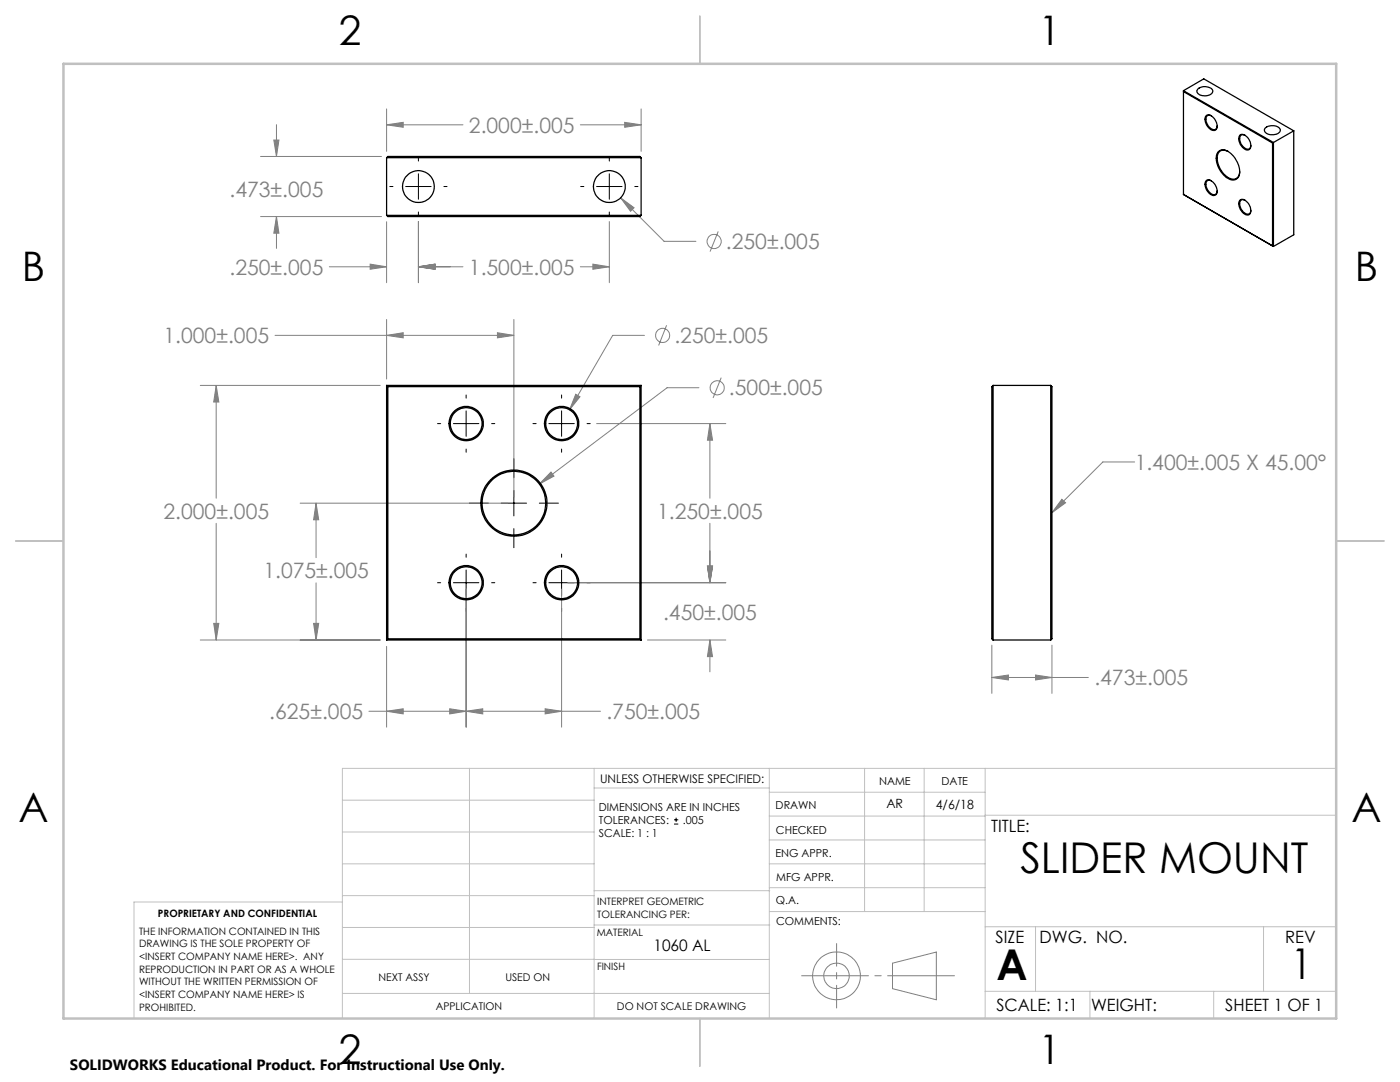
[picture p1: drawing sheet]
<svg xmlns="http://www.w3.org/2000/svg" width="279mm" height="216mm" viewBox="0 0 279 216" stroke-linecap="round" stroke-linejoin="round" font-family="sans-serif">
<g fill="none" stroke="#808080" stroke-width=".2">
<path d="M52 31.2h24.1M54.6 27.9h1.1l-.5 3.3zM55.2 24.9v6.3M77.2 24.9l3.3-.5v1zM77.2 21.7v8.5M77.2 24.9h15.2M115.8 24.9h12.2M123.9 39.5l2.6 2-.7 .7zM123.9 39.5l8.6 8.7h6.4M124.7 24.4l3.3 .5-3.3 .5zM128 21.7v8.5M52 43.2h24.1"/>
<path d="M55.2 43.2l.5 3.3h-1.1zM55.2 43.2v6.4M65.7 53.2h11.5M73.9 52.7l3.3 .5-3.3 .5zM77.2 44.2v12.2M83.5 53.2l3.3-.5v1zM83.5 44.2v12.2M83.5 53.2h8.9M115.8 53.2h5.8M118.3 52.7l3.3 .5-3.3 .5zM121.6 44.2v12.2M143.3 46.2l-1.6 4"/>
<path d="M40 76.9h35.9M43.1 76.9l.6 3.3h-1zM43.1 76.9v22.5M54.9 66.9h47.7M77.2 66.9l3.3-.5v1zM77.2 63.7v11.9M99.3 66.4l3.3 .5-3.3 .5zM102.6 63.7v35.4M114.9 78.7l.8 .5-2 2.6zM128.6 66.9h-6.3l-8.6 14.9M133 64.9l-1.6 4M139.5 77.4h-6.4l-25.5 19.2"/>
<path d="M143.9 75.4l-1.6 4M110 94.2l.6 .8-3 1.6zM119.1 84.5h25.8M141.7 84.5l.5 3.3h-1zM141.7 84.5v14.9M211.9 99.6l.8 .7-2.8 2zM226.4 92.2h-6.3l-10.2 10.1M43.1 104.4v23.3M59.9 100.4h41.4M63.1 100.4l.5 3.3h-1zM63.1 100.4v10.9M63.1 116.3v11.4"/>
<path d="M93 117.5v27.6M112.1 117.5v27.6M113.3 116.3h31.6M141.2 113h1l-.5 3.3zM141.7 104.4v11.9M40 127.7h35.9M42.7 124.4h1l-.6 3.3zM62.6 124.4h1l-.5 3.3zM77.2 129v16.1M129.2 127.7h15.7M141.7 127.7l.5 3.3h-1zM141.7 127.7v6.4"/>
<path d="M197.9 135.2l3.4-.5v1zM197.9 128.7v9.7M197.9 135.2h19.3M206.7 134.7l3.2 .5-3.2 .5zM209.9 128.7v9.7M73.6 141.9h46.2M77.2 141.9l3.3-.5v1.1zM89.7 141.4l3.3 .5-3.3 .6zM93 141.9l3.3-.5v1.1zM108.8 141.4l3.3 .5-3.3 .6zM178.1 192.2l8.8-2.2v9.5l-8.8-2.2z"/>
<circle cx="142.5" cy="48.2" r="1.42"/>
<circle cx="132.3" cy="66.9" r="1.41"/>
<circle cx="143.1" cy="77.4" r="1.4"/>
<circle cx="166.9" cy="194.7" r="2.54"/>
<circle cx="166.9" cy="194.7" r="4.8"/>
</g>
<g fill="none" stroke="#000" stroke-width=".2">
<path d="M77.8 37.2h.6M81 37.2h5M83.5 31.5v.6M83.5 34.7v5.1M88.6 37.2h.6M115.9 37.2h.6M119.1 37.2h5M121.6 31.5v.6M121.6 34.7v5.1M126.7 37.2h.6M83.5 42.3v.6M121.6 42.3v.6"/>
<path d="M93 78.8v.6M112.1 78.8v.6M87.3 84.5h.6M90.5 84.5h5.1M93 82v5.1M93 89.6v.6M98.1 84.5h.6M102.6 91.5v3.8M102.6 97.9v5M106.4 84.5h.6M109.5 84.5h5.1M112.1 82v5.1"/>
<path d="M112.1 89.6v.6M117.2 84.5h.6M87.3 116.3h.6M90.5 116.3h5.1M93 110.6v.6M93 113.7v5.1M93.7 100.4h3.8M98.1 116.3h.6M100 100.4h5.1M102.6 105.5v3.8M106.4 116.3h.6M107.6 100.4h3.8"/>
<path d="M109.5 116.3h5.1M112.1 110.6v.6M112.1 113.7v5.1M117.2 116.3h.6M93 121.4v.6M112.1 121.4v.6M134.5 164.4h.9M134.5 163.6h.9M134.9 163.2v.8"/>
</g>
<path d="M160 194.7h30.5" fill="none" stroke="#808080" stroke-width=".2" stroke-dasharray="15.2 1.3 1.3 1.3" stroke-dashoffset="1.9"/>
<path d="M167 188.3v12.8" fill="none" stroke="#808080" stroke-width=".2" stroke-dasharray="15.2 1.3 1.3 1.3" stroke-dashoffset="10.7"/>
<g fill="none" stroke="#c0c0c0" stroke-width=".2">
<path d="M68.3 159.7h50.3M93.7 153.3v44.9M118.6 153.3v49.9M118.6 157.2h34.9M153.5 153.3v49.9M153.5 158.1h43.1M172.5 153.3v28.6M184.4 153.3v28.6M196.6 153.3v49.9M266.7 153.3h-198.4v49.9M68.3 178.7h50.3M68.3 172.4h50.3"/>
<path d="M68.3 166h50.3M68.3 180h-41.6v23.2M118.6 177.7h35M153.5 167.6h43.1M153.5 162.8h43.1M153.5 172.4h43.1M153.5 177.1h43.1M196.6 162.7h70.1M68.3 198.2h85.2M68.3 191.4l85.2 .1M68.3 185.1h50.3M118.6 184.6h35"/>
<path d="M153.6 181.9h43M196.6 197.8h70.1M196.6 184.9h70.1M206.7 184.9v12.9M217.5 197.8v5.4M242.2 197.8v5.4M252.2 184.9v12.9"/>
</g>
<path d="M139.7 3.2v9.5M3.1 107.9h9.6M266.7 107.9h9.5M139.7 203.2v9.6" fill="none" stroke="#c0c0c0" stroke-width=".25"/>
<path d="M12.7 12.7h254v190.5h-254z" fill="none" stroke="#c0c0c0" stroke-width=".5"/>
<path d="M43.1 76.9l.6 3.3h-1zM42.7 124.4h1l-.6 3.3zM77.2 66.9l3.3-.5v1zM99.3 66.4l3.3 .5-3.3 .5zM77.2 141.9l3.3-.5v1.1zM89.7 141.4l3.3 .5-3.3 .6zM93 141.9l3.3-.5v1.1zM108.8 141.4l3.3 .5-3.3 .6zM141.7 127.7l.5 3.3h-1zM141.2 113h1l-.5 3.3zM141.2 113h1l-.5 3.3zM141.7 84.5l.5 3.3h-1zM62.6 124.4h1l-.5 3.3zM63.1 100.4l.5 3.3h-1zM110 94.2l-2.4 2.4 3-1.6zM114.9 78.7l-1.2 3.1 2-2.6zM197.9 135.2l3.4-.5v1zM206.7 134.7l3.2 .5-3.2 .5zM211.9 99.6l.8 .7-2.8 2zM77.2 24.9l3.3-.5v1zM124.7 24.4l3.3 .5-3.3 .5zM54.6 27.9h1.1l-.5 3.3zM55.2 43.2l.5 3.3h-1.1zM73.9 52.7l3.3 .5-3.3 .5zM83.5 53.2l3.3-.5v1zM83.5 53.2l3.3-.5v1zM118.3 52.7l3.3 .5-3.3 .5zM123.9 39.5l1.9 2.7 .7-.7z" fill="#808080"/>
<g fill="none" stroke="#000" stroke-width=".25">
<path d="M236.2 18.3l17.8 10.2M236.2 18.1v20.7M236.2 18.1l17.9 10.3M236.2 18.1l4-2.4 18 10.4M239.1 17.7a2.14 2.14 0 0 1 2.9 .3 1.01 1.01 0 0 1-1.1 1.1h-.8a.9 .9 0 0 1-1-.3 .9 .9 0 0 1 0-1.1zM77.2 31.5v11.5M77.2 31.5h50.8M77.2 31.5l.2-.3h50.3l.3 .3M128 31.5v11.5M236.2 38.8h.1M236.2 38.8l17.9 10.4M240.8 36a1.6 1.6 0 0 1 1.9 1.2l.1 .4a.92 .92 0 0 1-.7 1.4 2.2 2.2 0 0 1-1.3-3z"/>
<path d="M240.8 23a1.74 1.74 0 0 1 2 1.7 .9 .9 0 0 1-.3 1.3 .9 .9 0 0 1-1.2-.5 1.97 1.97 0 0 1-.5-2.5zM241.8 23.1h-.1a.74 .74 0 0 0-.9 .1 .74 .74 0 0 0-.1 .9 1.9 1.9 0 0 0 1.8 1.8l.3-.3 .1-.5M241.8 36.1a.74 .74 0 0 0-1 .1 .74 .74 0 0 0-.1 .9 1.9 1.9 0 0 0 1.8 1.7l.3-.2 .1-.5M243.1 30.3a1.82 1.82 0 0 1 2.6 .4 4.5 4.5 0 0 1 1.5 4.6 1.51 1.51 0 0 1-2.3 .2 4.8 4.8 0 0 1-2-4.8zM245.1 30.2a1.4 1.4 0 0 0-1.7 0 1.4 1.4 0 0 0-.5 1.6 4.3 4.3 0 0 0 3.3 4 1.36 1.36 0 0 0 1.2-1.6M247.4 40a1.04 1.04 0 0 1 1.6 .4 1.73 1.73 0 0 1 .2 2.5 2.09 2.09 0 0 1-2-2.3zM247.4 27a1.41 1.41 0 0 1 1.9 1l.3 .5a.88 .88 0 0 1-.8 1.4 2.2 2.2 0 0 1-1.4-2.9zM248.5 27a.74 .74 0 0 0-1 .1 .74 .74 0 0 0-.1 .9 1.9 1.9 0 0 0 1.8 1.7l.3-.2 .1-.5M248.5 40a.74 .74 0 0 0-1 .1 .74 .74 0 0 0-.1 .9 1.76 1.76 0 0 0 1.9 1.7l.3-.7M252.6 25.5a2.04 2.04 0 0 1 2.9 .4 1.37 1.37 0 0 1-1.7 1l-.4-.1a.92 .92 0 0 1-1-1.2zM254 28.5v20.6l.1 .1M254.1 28.4l-.1 .1"/>
<path d="M254.1 28.4v20.8M258.2 26.1l-4.1 2.3M258.2 26.1v20.7l-4.1 2.4M77.2 43h50.8M77.2 43l.2 .2h50.3l.3-.2M77.2 76.9l.2 .3M77.2 76.9h50.8M77.2 76.9v50.8M77.4 77.2h50.3M77.4 77.2v50.3M127.7 77.2v50.3M128 76.9l-.3 .3"/>
<path d="M128 76.9v50.8M198.2 76.9h11.5M198.2 76.9v50.8M198.2 76.9l-.3 .3v50.3l.3 .2M209.7 76.9l.2 .3v50.3l-.2 .2M209.7 76.9v50.8M77.2 127.7h50.8M77.4 127.5l-.2 .2M77.4 127.5h50.3M127.7 127.5l.3 .2M198.2 127.7h11.5"/>
<circle cx="83.5" cy="37.2" r="3.2"/>
<circle cx="121.6" cy="37.2" r="3.2"/>
<circle cx="93" cy="84.5" r="3.2"/>
<circle cx="93" cy="84.5" r="3.4"/>
<circle cx="112.1" cy="84.5" r="3.2"/>
<circle cx="112.1" cy="84.5" r="3.4"/>
<circle cx="93" cy="116.3" r="3.2"/>
<circle cx="93" cy="116.3" r="3.4"/>
<circle cx="102.5" cy="100.4" r="6.3"/>
<circle cx="102.6" cy="100.4" r="6.6"/>
<circle cx="112.1" cy="116.3" r="3.2"/>
<circle cx="112.1" cy="116.3" r="3.4"/>
</g>
<g font-size="8.5">
<text x="203.6" y="174.2">SLIDER MOUNT</text>
<text x="198.9" y="195.5">A</text>
<text x="257.6" y="195.4">1</text>
</g>
<g font-size="8.1">
<text x="67.6" y="8.9">2</text>
<text x="207.3" y="8.9">1</text>
<text x="4.4" y="56.1">B</text>
<text x="270.4" y="56.1">B</text>
<text x="3.7" y="164.1">A</text>
<text x="269.7" y="164.1">A</text>
<text x="67.6" y="212.4">2</text>
<text x="207.3" y="212.4">1</text>
</g>
<g font-size="4.2" fill="#808080">
<text x="93.6" y="26.5">2.000±.005</text>
<text x="45.8" y="39.3">.473±.005</text>
<text x="144.9" y="49.7">.250±.005</text>
<text x="45.8" y="54.8">.250±.005</text>
<text x="93.6" y="54.8">1.500±.005</text>
<text x="32.6" y="68.5">1.000±.005</text>
<text x="134.6" y="68.5">.250±.005</text>
<text x="145.5" y="78.9">.500±.005</text>
<text x="226.5" y="93.8">1.400±.005 X 45.00°</text>
<text x="32.6" y="103.5">2.000±.005</text>
<text x="131.2" y="103.5">1.250±.005</text>
<text x="52.6" y="115.4">1.075±.005</text>
<text x="132.3" y="123.7">.450±.005</text>
<text x="218.4" y="136.8">.473±.005</text>
<text x="53.7" y="143.5">.625±.005</text>
<text x="121" y="143.5">.750±.005</text>
</g>
<g font-size="3.4">
<text x="197.8" y="166">TITLE:</text>
<text x="198.7" y="188.1">SIZE</text>
<text x="207.5" y="188.1">DWG. NO.</text>
<text x="256.5" y="188.2">REV</text>
<text x="198.8" y="201.7">SCALE: 1:1</text>
<text x="217.7" y="201.8">WEIGHT:</text>
<text x="244.5" y="201.7">SHEET 1 OF 1</text>
</g>
<text font-size="3.2" x="130.4" y="189.8">1060 AL</text>
<text font-size="3" x="14" y="213.5">SOLIDWORKS Educational Product. For Instructional Use Only.</text>
<g font-size="2.5">
<text x="176.9" y="161.3">AR</text>
<text x="186.8" y="161.4">4/6/18</text>
</g>
<text font-size="2.4" x="119.8" y="156.2">UNLESS OTHERWISE SPECIFIED:</text>
<g font-size="2.2">
<text x="119.5" y="161.8">DIMENSIONS ARE IN INCHES</text>
<text x="154.8" y="161.4">DRAWN</text>
<text x="175.4" y="156.6">NAME</text>
<text x="187.9" y="156.7">DATE</text>
<text x="119.5" y="167.1">SCALE: 1 : 1</text>
<text x="119.5" y="164.4">TOLERANCES:</text>
<text x="136.3" y="164.4">.005</text>
<text x="154.9" y="166.3">CHECKED</text>
<text x="154.8" y="171">ENG APPR.</text>
<text x="154.9" y="175.7">MFG APPR.</text>
<text x="154.9" y="180.4">Q.A.</text>
<text x="154.9" y="184.6">COMMENTS:</text>
</g>
<g font-size="2.1">
<text x="75.5" y="195.7">NEXT ASSY</text>
<text x="100.9" y="195.7">USED ON</text>
<text x="86.9" y="201.5">APPLICATION</text>
<text x="123.1" y="201.6">DO NOT SCALE DRAWING</text>
</g>
<g font-size="2">
<text x="31.5" y="182.9">PROPRIETARY AND CONFIDENTIAL</text>
<text x="119.2" y="180.6">INTERPRET GEOMETRIC</text>
<text x="119.2" y="183.1">TOLERANCING PER:</text>
<text x="27.8" y="186.5">THE INFORMATION CONTAINED IN THIS</text>
<text x="27.8" y="189">DRAWING IS THE SOLE PROPERTY OF</text>
<text x="27.8" y="191.6">&lt;INSERT COMPANY NAME HERE&gt;. ANY</text>
<text x="119.1" y="186.7">MATERIAL</text>
<text x="27.8" y="194.1">REPRODUCTION IN PART OR AS A WHOLE</text>
<text x="27.8" y="196.6">WITHOUT THE WRITTEN PERMISSION OF</text>
<text x="119.1" y="193.5">FINISH</text>
<text x="27.8" y="199.1">&lt;INSERT COMPANY NAME HERE&gt; IS</text>
<text x="27.8" y="201.7">PROHIBITED.</text>
</g>
</svg>
